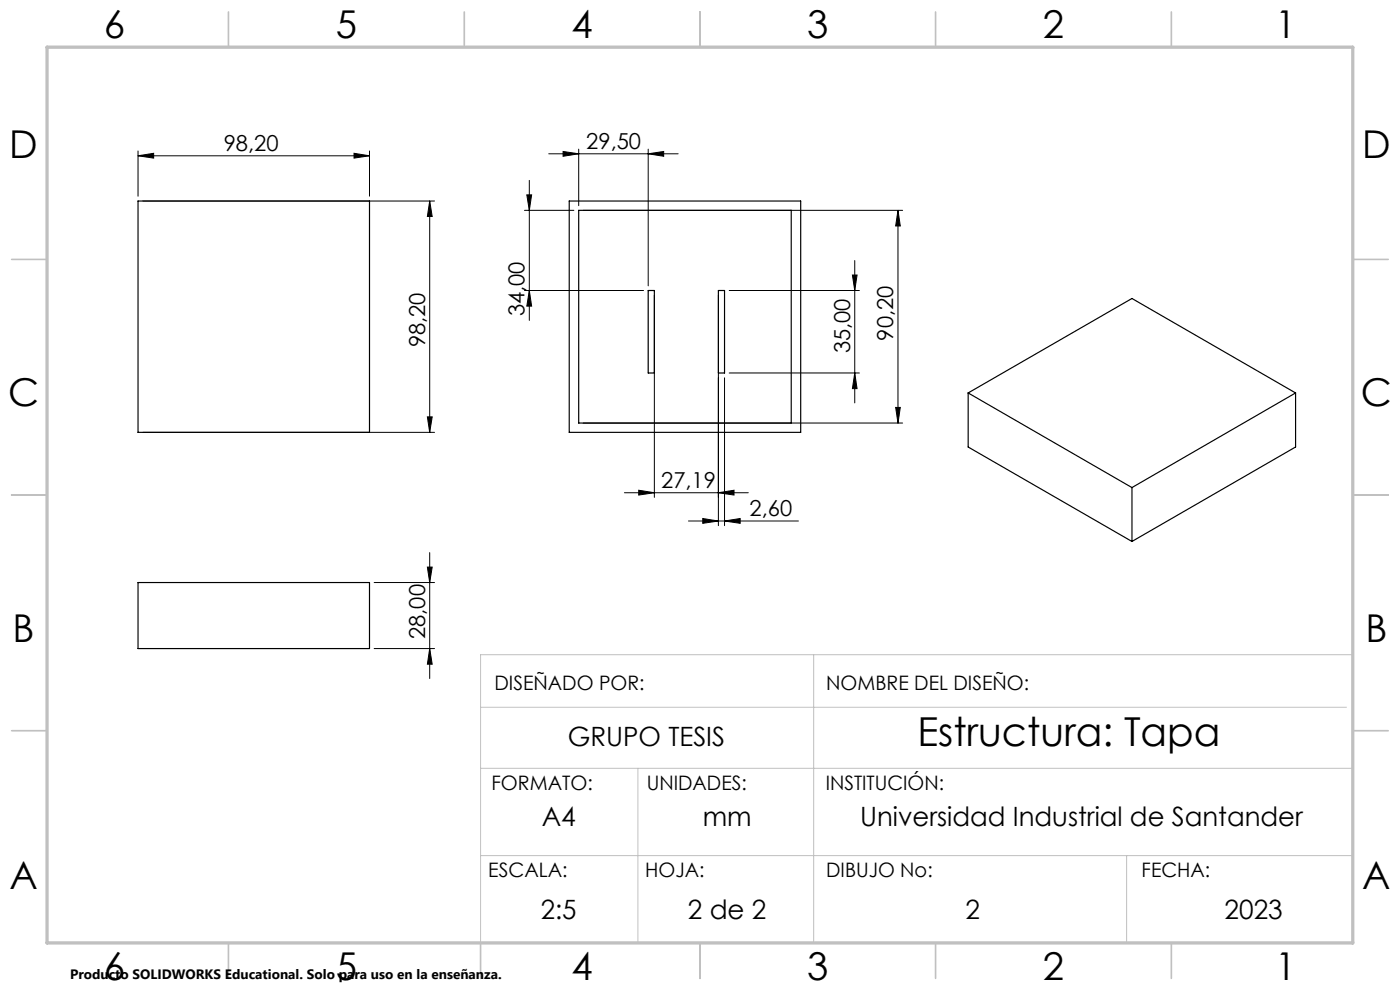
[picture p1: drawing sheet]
<svg xmlns="http://www.w3.org/2000/svg" width="297mm" height="210mm" viewBox="0 0 297 210" stroke-linecap="round" stroke-linejoin="round" font-family="sans-serif">
<g fill="none" stroke="#000" stroke-width=".21">
<path d="M29.3 33l3.3-.5v1zM29.3 32v9.6M29.3 33h49.1M75.1 32.5l3.3 .5-3.3 .5zM78.4 32v9.6M112.3 38.3v29.7M116.4 32.6h27.5M119.5 32.1l3.3 .5-3.3 .6zM122.8 31.6v12M137.5 32.6l3.3-.5v1.1zM137.5 31.6v29M30.3 42.6h61.9"/>
<path d="M91.2 42.6l.5 3.3h-1zM91.2 42.6v49.1M111.3 44.6h10.4M111.8 41.3h1l-.5 3.3zM123.8 44.6h67.7M180.8 58.3h1l-.5 3.3zM181.3 55.3v30.2M190.5 44.6l.5 3.3h-1zM190.5 44.6v45.1M111.3 61.6h25.2M112.3 61.6l.5 3.3h-1zM138.8 62.6v42.9"/>
<path d="M152.4 62.6v48.9M154.7 61.6h27.6M154.7 79.1h27.6M181.3 79.1l.5 3.3h-1zM30.3 91.7h61.9M90.7 88.4h1l-.5 3.3zM123.8 89.7h67.7M153.7 80.1v31.4M190 86.4h1l-.5 3.3zM91.2 117.2v26.7M132.5 104.5h26.3M135.5 104l3.3 .5-3.3 .5z"/>
<path d="M146 110.5h23.4M149.1 110l3.3 .5-3.3 .5zM152.4 104.5l3.3-.5v1zM153.7 110.5l3.3-.5v1zM79.4 123.6h12.8M79.4 137.6h12.8M90.7 120.3h1l-.5 3.3zM91.2 137.6l.5 3.3h-1z"/>
</g>
<path d="M172.6 138.9v61.1M287 129.6v70.4h-185v-61.1h185M102 150h183.6M102 163h185M135.3 163v37M102 181.5h185M239 181.5v18.5" fill="none" stroke="#c0c0c0" stroke-width=".21"/>
<g fill="none" stroke="#c0c0c0" stroke-width=".35">
<path d="M48.5 2.5v7.5M98.5 2.5v7.5M148.5 2.5v7.5M198.5 2.5v7.5M248.5 2.5v7.5M2.5 55h7.5M287 55h7.5M2.5 105h7.5M287 105h7.5M2.5 155h7.5M287 155h7.5M48.5 200v7.5"/>
<path d="M102 200v7.5M148.5 200v7.5M198.5 200v7.5M248.5 200v7.5"/>
</g>
<path d="M10 10h277v190h-277z" fill="none" stroke="#c0c0c0" stroke-width=".7"/>
<g fill="#000">
<path d="M29.3 33l3.3-.5v1zM75.1 32.5l3.3 .5-3.3 .5zM135.5 104l3.3 .5-3.3 .5zM152.4 104.5l3.3-.5v1zM149.1 110l3.3 .5-3.3 .5zM153.7 110.5l3.3-.5v1z"/>
<path d="M119.5 32.1l3.3 .5-3.3 .6zM137.5 32.6l3.3-.5v1.1z"/>
<path d="M91.2 42.6l.5 3.3h-1zM90.7 88.4h1l-.5 3.3zM90.7 120.3h1l-.5 3.3zM91.2 137.6l.5 3.3h-1zM190.5 44.6l.5 3.3h-1zM190 86.4h1l-.5 3.3zM111.8 41.3h1l-.5 3.3zM112.3 61.6l.5 3.3h-1zM180.8 58.3h1l-.5 3.3zM181.3 79.1l.5 3.3h-1z"/>
</g>
<path d="M29.3 42.6h49.1v49.1h-49.1zM120.8 42.6h49.1v49.1h-49.1zM122.8 44.6h45.1v45.1h-45.1zM137.5 61.6h1.3v17.5h-1.3zM152.4 61.6h1.3v17.5h-1.3zM205.4 83.4l34.7-20.1 34.7 20.1M205.4 83.4l34.7 20M205.4 83.4v11.4l34.7 20.1M274.8 83.4l-34.7 20M274.8 83.4v11.4l-34.7 20.1M240.1 103.4v11.5M29.3 123.6h49.1v14h-49.1z" fill="none" stroke="#000" stroke-width=".25"/>
<text font-size="8.5" x="194.6" y="158.2">Estructura: Tapa</text>
<g font-size="8.1">
<text x="22" y="8">6</text>
<text x="71.2" y="8">5</text>
<text x="121.2" y="8">4</text>
<text x="171.3" y="8">3</text>
<text x="221.3" y="8">2</text>
<text x="270.5" y="8">1</text>
<text x="2" y="33.6">D</text>
<text x="289" y="33.6">D</text>
<text x="1.7" y="86.1">C</text>
<text x="288.7" y="86.1">C</text>
<text x="2.7" y="136.1">B</text>
<text x="289.7" y="136.1">B</text>
<text x="2" y="188.6">A</text>
<text x="289" y="188.6">A</text>
<text x="22" y="208">6</text>
<text x="71.2" y="208">5</text>
<text x="121.2" y="208">4</text>
<text x="171.3" y="208">3</text>
<text x="221.3" y="208">2</text>
<text x="270.5" y="208">1</text>
</g>
<g font-size="5.6">
<text x="120.5" y="158.3">GRUPO TESIS</text>
<text x="114.9" y="175.3">A4</text>
<text x="149.1" y="175.3">mm</text>
<text x="182.5" y="175.3">Universidad Industrial de Santander</text>
<text x="114.7" y="194.9">2:5</text>
<text x="145.9" y="194.9">2 de 2</text>
<text x="204.8" y="194.9">2</text>
<text x="259.8" y="194.9">2023</text>
</g>
<g font-size="4.7">
<text x="47.5" y="32">98,20</text>
<text x="124.4" y="31.6">29,50</text>
<text x="111.3" y="67.1" transform="rotate(-90 111.3 67.1)">34,00</text>
<text x="90.2" y="73.7" transform="rotate(-90 90.2 73.7)">98,20</text>
<text x="180.3" y="75" transform="rotate(-90 180.3 75)">35,00</text>
<text x="189.5" y="72.2" transform="rotate(-90 189.5 72.2)">90,20</text>
<text x="140.3" y="103.5">27,19</text>
<text x="159" y="109.5">2,60</text>
<text x="90.2" y="135.6" transform="rotate(-90 90.2 135.6)">28,00</text>
</g>
<g font-size="4.2">
<text x="104.9" y="146.3">DISEÑADO POR:</text>
<text x="175.3" y="146.3">NOMBRE DEL DISEÑO:</text>
<text x="104.2" y="167.6">FORMATO:</text>
<text x="137.2" y="167.6">UNIDADES:</text>
<text x="175.2" y="167.6">INSTITUCIÓN:</text>
<text x="103.6" y="185.9">ESCALA:</text>
<text x="136.9" y="185.9">HOJA:</text>
<text x="175.3" y="185.9">DIBUJO No:</text>
<text x="242.2" y="185.9">FECHA:</text>
</g>
<text font-size="2.9" x="14.9" y="207.6">Producto SOLIDWORKS Educational. Solo para uso en la enseñanza.</text>
</svg>
